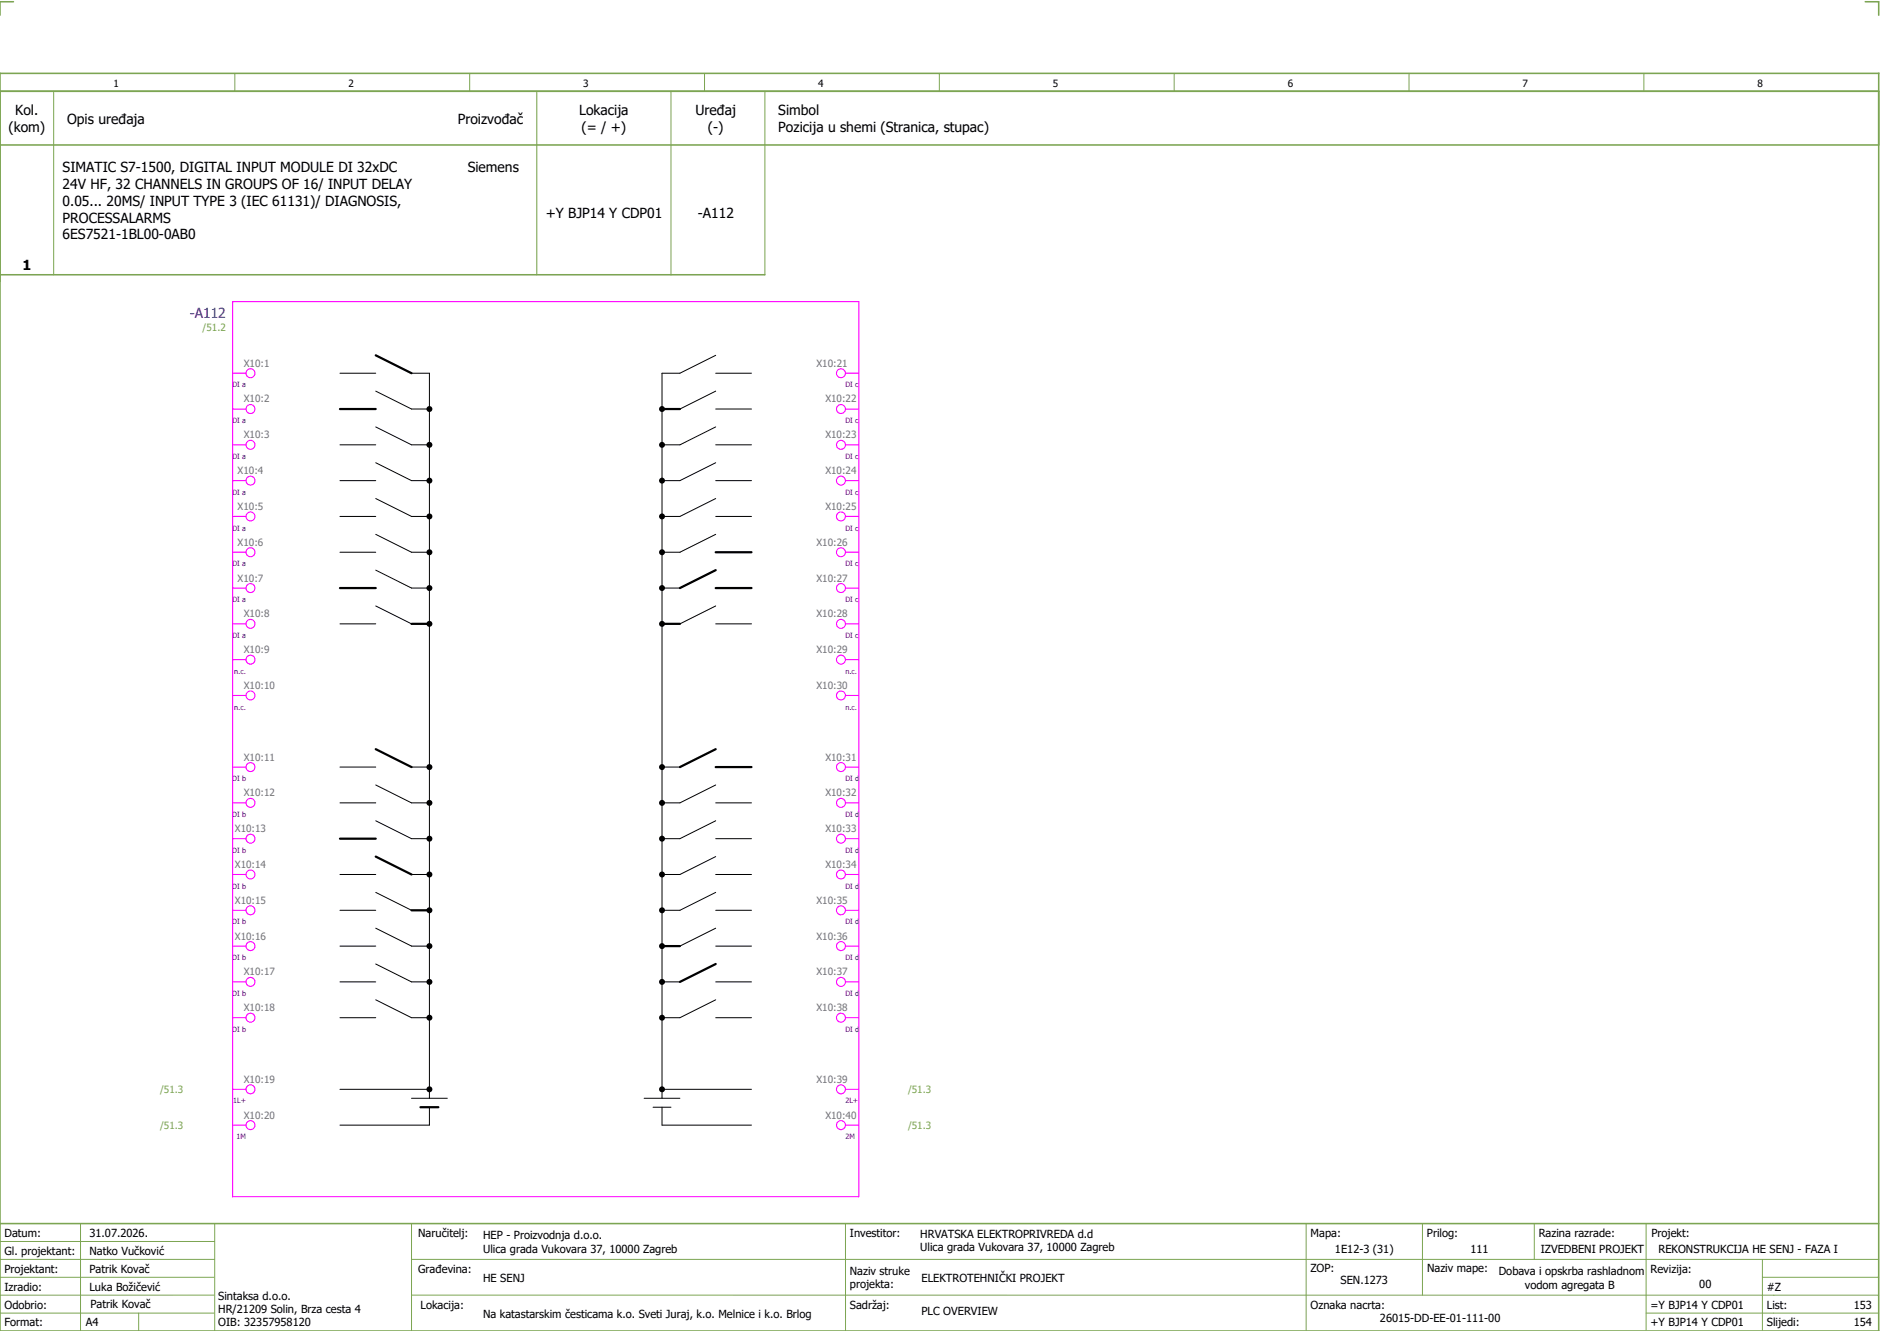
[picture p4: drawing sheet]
<svg xmlns="http://www.w3.org/2000/svg" width="421mm" height="297mm" viewBox="0 0 421 297" stroke-linecap="round" stroke-linejoin="round" font-family="sans-serif">
<path d="M0 16.4h420v281h-420zM3 .4h-3v3M417 .4h3v3M0 20.4h420M0 32.4h420M0 61.4h171M0 273.4h420" fill="none" stroke="#7ca552" stroke-width=".35"/>
<g fill="none" stroke="#7ca552" stroke-width=".22">
<path d="M52.5 16.4v4M105 16.4v4M157.5 16.4v4M210 16.4v4M262.5 16.4v4M315 16.4v4M367.5 16.4v4M12 20.4v41M120 20.4v41M150 20.4v41M171 20.4v41M0 277.4h48"/>
<path d="M18 273.4v24M48 273.4v24M92 273.4v24M189 273.4v24M292 273.4v23.8M318 273.4v16M343 273.4v8M368 273.4v23.8M0 281.4h48M0 285.4h47.8M0 293.4h47.8M31 293.4v4"/>
<path d="M47.8 289.4h-47.8M92 281.4h328M92 289.4h328M368 293.4h52M394 285.4h26M394 281.4v15.8"/>
</g>
<g fill="none" stroke="#000" stroke-width=".22">
<path d="M160 79.4l-8 4h-4v162M76 83.4h8M76 99.4h8M84 87.4l8 4h4M84 95.4l8 4h4M92 83.4h4v162M160 83.4h8M160 91.4h8M160 95.4l-8 4h-4M160 99.4h8M160 87.4l-8 4M76 107.4h8"/>
<path d="M76 115.4h8M84 103.4l8 4h4M84 111.4l8 4h4M84 119.4l8 4h4M160 103.4l-8 4h-4M160 107.4h8M160 111.4l-8 4h-4M160 115.4h8M160 119.4l-8 4h-4M76 123.4h8M76 139.4h8M84 127.4l8 4h4"/>
<path d="M84 135.4l8 4M148 131.4h4M160 139.4h8M160 135.4l-8 4M76 171.4h8M76 179.4h8M84 175.4l8 4h4M92 171.4h4M148 171.4h4M160 175.4l-8 4h-4M160 179.4h8M76 195.4h8"/>
<path d="M84 183.4l8 4h4M84 199.4l8 4M92 195.4h4M160 183.4l-8 4h-4M160 187.4h8M160 191.4l-8 4h-4M160 195.4h8M160 199.4l-8 4h-4M76 203.4h8M76 211.4h8M76 219.4h8M84 207.4l8 4h4"/>
<path d="M84 215.4l8 4h4M148 219.4h4M160 203.4h8M160 211.4h8M160 219.4h8M160 207.4l-8 4M76 227.4h8M84 223.4l8 4h4M160 223.4l-8 4h-4M160 227.4h8M76 243.4h20M92 245.4h8"/>
<path d="M96 247.4v4h-20M144 245.4h8M146 247.4h4M148 247.4v4h20M148 243.4h20"/>
</g>
<g fill="#000">
<circle cx="96" cy="99.4" r=".67"/>
<circle cx="96" cy="91.4" r=".67"/>
<circle cx="148" cy="91.4" r=".67"/>
<circle cx="148" cy="99.4" r=".67"/>
<circle cx="96" cy="115.4" r=".67"/>
<circle cx="96" cy="107.4" r=".67"/>
<circle cx="148" cy="115.4" r=".67"/>
<circle cx="148" cy="107.4" r=".67"/>
<circle cx="96" cy="123.4" r=".67"/>
<circle cx="96" cy="131.4" r=".67"/>
<circle cx="96" cy="139.4" r=".67"/>
<circle cx="148" cy="123.4" r=".67"/>
<circle cx="148" cy="131.4" r=".67"/>
<circle cx="148" cy="139.4" r=".67"/>
<circle cx="96" cy="171.4" r=".67"/>
<circle cx="96" cy="179.4" r=".67"/>
<circle cx="148" cy="179.4" r=".67"/>
<circle cx="148" cy="171.4" r=".67"/>
<circle cx="96" cy="187.4" r=".67"/>
<circle cx="96" cy="195.4" r=".67"/>
<circle cx="148" cy="187.4" r=".67"/>
<circle cx="148" cy="195.4" r=".67"/>
<circle cx="96" cy="211.4" r=".67"/>
<circle cx="96" cy="203.4" r=".67"/>
<circle cx="96" cy="219.4" r=".67"/>
<circle cx="148" cy="211.4" r=".67"/>
<circle cx="148" cy="203.4" r=".67"/>
<circle cx="148" cy="219.4" r=".67"/>
<circle cx="96" cy="227.4" r=".67"/>
<circle cx="148" cy="227.4" r=".67"/>
<circle cx="96" cy="243.4" r=".67"/>
<circle cx="148" cy="243.4" r=".67"/>
</g>
<g fill="none" stroke="#000" stroke-width=".5">
<path d="M84 79.4l8 4M76 91.4h8M148 91.4h4M76 131.4h8M92 139.4h4M148 139.4h4M160 131.4h8M160 123.4h8M160 127.4l-8 4M84 167.4l8 4M160 167.4l-8 4M160 171.4h8"/>
<path d="M76 187.4h8M84 191.4l8 4M92 203.4h4M148 211.4h4M160 215.4l-8 4M94 247.4h4"/>
</g>
<g fill="none" stroke="#f0f" stroke-width=".25">
<path d="M52 67.4h140v200h-140zM52 99.4h3M52 91.4h3M52 83.4h3M189 99.4h3M189 91.4h3M189 83.4h3M52 115.4h3M52 107.4h3M189 115.4h3M189 107.4h3M52 139.4h3"/>
<path d="M52 131.4h3M52 123.4h3M189 139.4h3M189 131.4h3M189 123.4h3M52 147.4h3M52 155.4h3M189 147.4h3M189 155.4h3M52 179.4h3M52 171.4h3M189 179.4h3"/>
<path d="M189 171.4h3M52 195.4h3M52 187.4h3M189 195.4h3M189 187.4h3M52 219.4h3M52 211.4h3M52 203.4h3M189 219.4h3M189 211.4h3M189 203.4h3M52 227.4h3"/>
<path d="M189 227.4h3M52 243.4h3M52 251.4h3M189 243.4h3M189 251.4h3"/>
<circle cx="56" cy="91.4" r="1"/>
<circle cx="56" cy="99.4" r="1"/>
<circle cx="56" cy="83.4" r="1"/>
<circle cx="188" cy="91.4" r="1"/>
<circle cx="188" cy="99.4" r="1"/>
<circle cx="188" cy="83.4" r="1"/>
<circle cx="56" cy="115.4" r="1"/>
<circle cx="56" cy="107.4" r="1"/>
<circle cx="188" cy="107.4" r="1"/>
<circle cx="188" cy="115.4" r="1"/>
<circle cx="56" cy="139.4" r="1"/>
<circle cx="56" cy="123.4" r="1"/>
<circle cx="56" cy="131.4" r="1"/>
<circle cx="188" cy="139.4" r="1"/>
<circle cx="188" cy="123.4" r="1"/>
<circle cx="188" cy="131.4" r="1"/>
<circle cx="56" cy="147.4" r="1"/>
<circle cx="56" cy="155.4" r="1"/>
<circle cx="188" cy="147.4" r="1"/>
<circle cx="188" cy="155.4" r="1"/>
<circle cx="56" cy="179.4" r="1"/>
<circle cx="56" cy="171.4" r="1"/>
<circle cx="188" cy="179.4" r="1"/>
<circle cx="188" cy="171.4" r="1"/>
<circle cx="56" cy="195.4" r="1"/>
<circle cx="56" cy="187.4" r="1"/>
<circle cx="188" cy="195.4" r="1"/>
<circle cx="188" cy="187.4" r="1"/>
<circle cx="56" cy="219.4" r="1"/>
<circle cx="56" cy="211.4" r="1"/>
<circle cx="56" cy="203.4" r="1"/>
<circle cx="188" cy="219.4" r="1"/>
<circle cx="188" cy="211.4" r="1"/>
<circle cx="188" cy="203.4" r="1"/>
<circle cx="56" cy="227.4" r="1"/>
<circle cx="188" cy="227.4" r="1"/>
<circle cx="56" cy="243.4" r="1"/>
<circle cx="56" cy="251.4" r="1"/>
<circle cx="188" cy="243.4" r="1"/>
<circle cx="188" cy="251.4" r="1"/>
</g>
<g font-size="3.1">
<text x="1.9" y="29.5">(kom)</text>
<text x="3.4" y="25.8">Kol.</text>
<text x="15" y="27.6">Opis uređaja</text>
<text x="102.3" y="27.6">Proizvođač</text>
<text x="129.5" y="25.8">Lokacija</text>
<text x="130" y="29.5">(= / +)</text>
<text x="155.5" y="25.8">Uređaj</text>
<text x="158.2" y="29.5">(-)</text>
<text x="174" y="25.8">Simbol</text>
<text x="174" y="29.5">Pozicija u shemi (Stranica, stupac)</text>
<text x="14" y="38.5">SIMATIC S7-1500, DIGITAL INPUT MODULE DI 32xDC</text>
<text x="104.6" y="38.5">Siemens</text>
<text x="14" y="42.3">24V HF, 32 CHANNELS IN GROUPS OF 16/ INPUT DELAY</text>
<text x="14" y="46">0.05... 20MS/ INPUT TYPE 3 (IEC 61131)/ DIAGNOSIS,</text>
<text x="14" y="49.8">PROCESSALARMS</text>
<text x="14" y="53.5">6ES7521-1BL00-0AB0</text>
<text x="122" y="48.8">+Y BJP14 Y CDP01</text>
<text x="156" y="48.8">-A112</text>
<text x="5" y="60.3">1</text>
</g>
<text font-size="3.1" fill="#00f" x="42.4" y="71">-A112</text>
<g font-size="2.5">
<text x="1" y="276.4">Datum:</text>
<text x="1" y="280.4">Gl. projektant:</text>
<text x="20" y="276.4">31.07.2026.</text>
<text x="20" y="280.4">Natko Vučković</text>
<text x="93.5" y="276.4">Naručitelj:</text>
<text x="108" y="276.9">HEP - Proizvodnja d.o.o.</text>
<text x="108" y="279.9">Ulica grada Vukovara 37, 10000 Zagreb</text>
<text x="190" y="276.4">Investitor:</text>
<text x="205.7" y="276.6">HRVATSKA ELEKTROPRIVREDA d.d</text>
<text x="205.7" y="279.6">Ulica grada Vukovara 37, 10000 Zagreb</text>
<text x="293" y="276.4">Mapa:</text>
<text x="298.4" y="279.9">1E12-3 (31)</text>
<text x="319" y="276.4">Prilog:</text>
<text x="328.7" y="279.9">111</text>
<text x="344" y="276.4">Razina razrade:</text>
<text x="344.4" y="279.9">IZVEDBENI PROJEKT</text>
<text x="369.2" y="276.3">Projekt:</text>
<text x="370.8" y="279.9">REKONSTRUKCIJA HE SENJ - FAZA I</text>
<text x="1" y="284.4">Projektant:</text>
<text x="20" y="284.4">Patrik Kovač</text>
<text x="93.5" y="284.4">Građevina:</text>
<text x="108" y="286.4">HE SENJ</text>
<text x="190" y="284.9">Naziv struke</text>
<text x="190" y="287.9">projekta:</text>
<text x="206" y="286.5">ELEKTROTEHNIČKI PROJEKT</text>
<text x="293" y="284.3">ZOP:</text>
<text x="299.7" y="286.9">SEN.1273</text>
<text x="319" y="284.3">Naziv mape:</text>
<text x="335.1" y="285">Dobava i opskrba rashladnom</text>
<text x="340.9" y="288">vodom agregata B</text>
<text x="369" y="284.4">Revizija:</text>
<text x="379.9" y="287.9">00</text>
<text x="1" y="288.4">Izradio:</text>
<text x="1" y="292.4">Odobrio:</text>
<text x="20" y="288.4">Luka Božičević</text>
<text x="20.2" y="292.3">Patrik Kovač</text>
<text x="48.8" y="290.4">Sintaksa d.o.o.</text>
<text x="48.8" y="293.4">HR/21209 Solin, Brza cesta 4</text>
<text x="94" y="292.4">Lokacija:</text>
<text x="190" y="292.4">Sadržaj:</text>
<text x="206" y="293.9">PLC OVERVIEW</text>
<text x="293" y="292.4">Oznaka nacrta:</text>
<text x="369" y="292.4">=Y BJP14 Y CDP01</text>
<text x="395" y="292.4">List:</text>
<text x="395" y="288.4">#Z</text>
<text x="414.4" y="292.4">153</text>
<text x="1" y="296.4">Format:</text>
<text x="19.2" y="296.4">A4</text>
<text x="48.8" y="296.4">OIB: 32357958120</text>
<text x="108" y="294.4">Na katastarskim česticama k.o. Sveti Juraj, k.o. Melnice i k.o. Brlog</text>
<text x="308.5" y="295.4">26015-DD-EE-01-111-00</text>
<text x="369" y="296.4">+Y BJP14 Y CDP01</text>
<text x="395" y="296.4">Slijedi:</text>
<text x="414.4" y="296.4">154</text>
</g>
<g font-size="2.2">
<text x="25.4" y="19.4">1</text>
<text x="77.9" y="19.4">2</text>
<text x="130.4" y="19.4">3</text>
<text x="182.9" y="19.4">4</text>
<text x="235.4" y="19.4">5</text>
<text x="287.9" y="19.4">6</text>
<text x="340.4" y="19.4">7</text>
<text x="392.9" y="19.4">8</text>
</g>
<g font-size="2.2" fill="#7ca552">
<text x="45.3" y="73.9">/51.2</text>
<text x="35.8" y="244.3">/51.3</text>
<text x="203" y="244.3">/51.3</text>
<text x="35.8" y="252.3">/51.3</text>
<text x="203" y="252.3">/51.3</text>
</g>
<g font-size="2.2" fill="#767676">
<text x="54.5" y="81.9">X10:1</text>
<text x="182.5" y="81.9">X10:21</text>
<text x="54.5" y="89.9">X10:2</text>
<text x="184.5" y="89.9">X10:22</text>
<text x="54.5" y="97.9">X10:3</text>
<text x="184.5" y="97.9">X10:23</text>
<text x="53.1" y="105.9">X10:4</text>
<text x="184.5" y="105.9">X10:24</text>
<text x="53.1" y="113.9">X10:5</text>
<text x="184.5" y="113.9">X10:25</text>
<text x="53.1" y="121.9">X10:6</text>
<text x="182.5" y="121.9">X10:26</text>
<text x="53.1" y="129.9">X10:7</text>
<text x="182.5" y="129.9">X10:27</text>
<text x="54.5" y="137.9">X10:8</text>
<text x="182.5" y="137.9">X10:28</text>
<text x="54.5" y="145.9">X10:9</text>
<text x="182.5" y="145.9">X10:29</text>
<text x="54.5" y="153.9">X10:10</text>
<text x="182.5" y="153.9">X10:30</text>
<text x="54.5" y="169.9">X10:11</text>
<text x="184.5" y="169.9">X10:31</text>
<text x="54.5" y="177.9">X10:12</text>
<text x="184.5" y="177.9">X10:32</text>
<text x="52.5" y="185.9">X10:13</text>
<text x="184.5" y="185.9">X10:33</text>
<text x="52.5" y="193.9">X10:14</text>
<text x="184.5" y="193.9">X10:34</text>
<text x="52.5" y="201.9">X10:15</text>
<text x="182.5" y="201.9">X10:35</text>
<text x="52.5" y="209.9">X10:16</text>
<text x="182.5" y="209.9">X10:36</text>
<text x="54.5" y="217.9">X10:17</text>
<text x="182.5" y="217.9">X10:37</text>
<text x="54.5" y="225.9">X10:18</text>
<text x="182.5" y="225.9">X10:38</text>
<text x="54.5" y="241.9">X10:19</text>
<text x="182.5" y="241.9">X10:39</text>
<text x="54.5" y="249.9">X10:20</text>
<text x="184.5" y="249.9">X10:40</text>
</g>
<g font-size="1.6" fill="#00f">
<text x="52" y="86.6">DI a</text>
<text x="189" y="86.6">DI c</text>
<text x="52" y="94.6">DI a</text>
<text x="189" y="94.6">DI c</text>
<text x="52" y="102.6">DI a</text>
<text x="189" y="102.6">DI c</text>
<text x="52" y="110.6">DI a</text>
<text x="189" y="110.6">DI c</text>
<text x="52" y="118.6">DI a</text>
<text x="189" y="118.6">DI c</text>
<text x="52" y="126.6">DI a</text>
<text x="189" y="126.6">DI c</text>
<text x="52" y="134.6">DI a</text>
<text x="189" y="134.6">DI c</text>
<text x="52" y="142.6">DI a</text>
<text x="189" y="142.6">DI c</text>
<text x="52.4" y="150.6">n.c.</text>
<text x="189" y="150.6">n.c.</text>
<text x="52.4" y="158.6">n.c.</text>
<text x="189" y="158.6">n.c.</text>
<text x="51.9" y="174.6">DI b</text>
<text x="189" y="174.6">DI d</text>
<text x="51.9" y="182.6">DI b</text>
<text x="189" y="182.6">DI d</text>
<text x="51.9" y="190.6">DI b</text>
<text x="189" y="190.6">DI d</text>
<text x="51.9" y="198.6">DI b</text>
<text x="189" y="198.6">DI d</text>
<text x="51.9" y="206.6">DI b</text>
<text x="189" y="206.6">DI d</text>
<text x="51.9" y="214.6">DI b</text>
<text x="189" y="214.6">DI d</text>
<text x="51.9" y="222.6">DI b</text>
<text x="189" y="222.6">DI d</text>
<text x="51.9" y="230.6">DI b</text>
<text x="189" y="230.6">DI d</text>
<text x="52.1" y="246.6">1L+</text>
<text x="189" y="246.6">2L+</text>
<text x="52.9" y="254.6">1M</text>
<text x="189" y="254.6">2M</text>
</g>
</svg>
